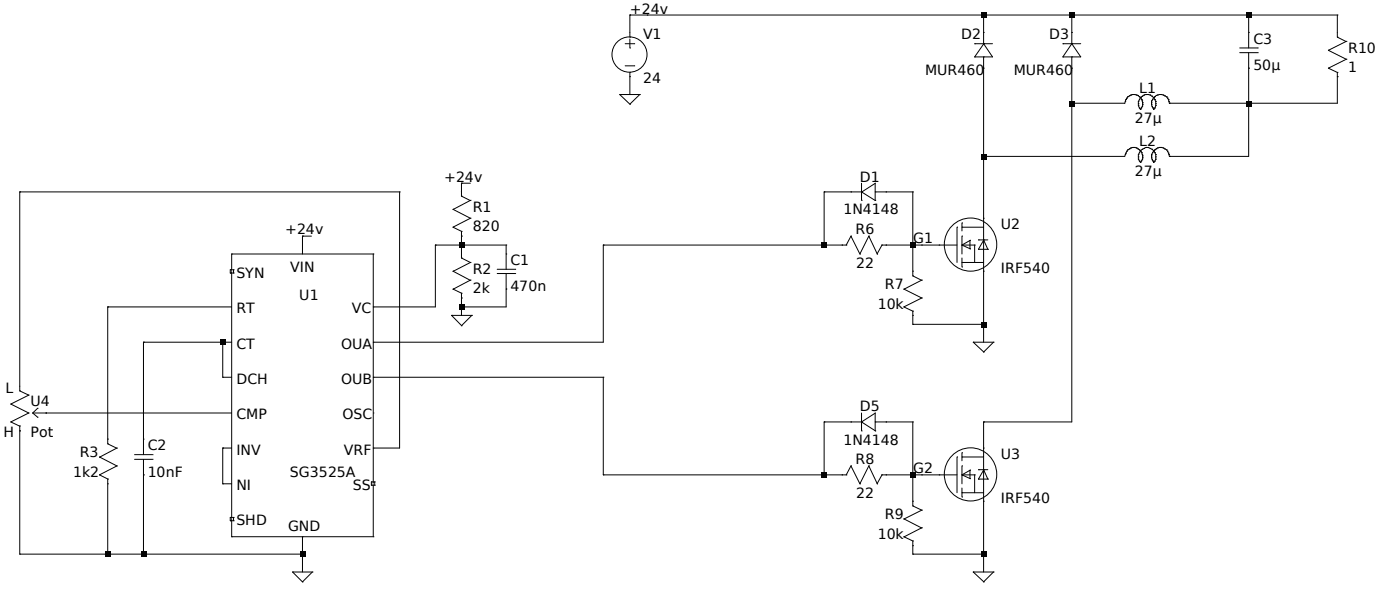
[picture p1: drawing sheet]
<svg xmlns="http://www.w3.org/2000/svg" width="210mm" height="90mm" viewBox="0 0 210 90" stroke-linecap="round" stroke-linejoin="round" font-family="sans-serif">
<path d="M34.7 38.1h21.3v42.4h-21.3zM34.5 40.5h.5v.5h-.5z" fill="none" stroke="#000" stroke-width=".15"/>
<path d="M55.7 72.3h.5v.5h-.5z" fill="none" stroke="#000" stroke-width=".15"/>
<path d="M34.5 77.6h.5v.5h-.5z" fill="none" stroke="#000" stroke-width=".15"/>
<g fill="none" stroke="#000" stroke-width=".15">
<path d="M93 14.2h3l-1.5 1.4zM93.8 6.6h1.3M93.8 9.9h1.3M94.5 5.6v-3.3h106.1v3.3l1.3 .6M94.5 5.9v1.3M94.5 10.9v3.3M146.2 6.6h2.7M147.5 2.3v4.3l1.4 1.9h-2.7l1.4-1.9M147.5 8.5v42.8M159.4 6.6h2.7M160.8 8.5v54.8h-13.3v22.5M160.8 6.6l1.3 1.9h-2.7z"/>
<path d="M160.8 2.3v4.3M160.8 15.5h7.9M168.9 14.9l-.2 .6M169.2 14.5l-.3 .5M169.4 14.4l-.2 .1M169.7 14.2l-.3 .2M169.9 14.2h.6M169.9 14.2h-.3M170.5 14.2l.4 .3M170.7 15.2v.6l.2 .4M170.9 16.2l.2 .2M170.9 14.5l.2 .2"/>
<path d="M171.1 14.6l-.4 .6M171.1 14.6l.2 .4M171.2 14.9l.1 .3M171.3 15.1l.1 .3M171.3 14.4l-.3 .3M171.3 16l-.3 .4M171.4 15.4v.3M171.4 15.7l-.1 .3M171.6 14.2a1.2 1.2 0 0 1 1.2 .3M171.6 14.2l-.3 .3M172.8 14.4l.3 .3M172.8 16l.2 .2"/>
<path d="M172.9 15l.2-.4 .3 .6M172.9 14.9l-.2 .2 .1 .9M172.9 16.2l.2 .2M173.2 16.2l-.2 .2M173.2 14.5l-.2 .2M173.4 15.2v.6l-.2 .4M174.7 14.4a1.12 1.12 0 0 0-1.5 .1M174.7 14.4l.3 .1M175 14.5l.3 .5M175.3 14.9l.1 .6M185.9 7.2h2.7M185.9 7.9h2.7"/>
<path d="M187.3 2.3v4.9M187.3 7.9v15.6h-11.9a1.34 1.34 0 0 0-.9-1.3 1.34 1.34 0 0 0-1.5 .5M201.9 6.2l-2.7 1.3 2.7 1.4-2.7 1.3 1.4 .7v4.6h-25.2M46.7 35.4h-1.3v2.7M67.9 31.4l2.7 1.3-2.7 1.4 1.4 .6M69.2 34.7v4l1.4 .7-2.7 1.3M70.6 27.5h-1.4v1.9l1.4 .7M70.6 30.1l-2.7 1.3M129.2 27.5v2.6M131.3 28.8h5.6v12.6l1.4 .6M131.3 27.5v2.6M131.3 30.1l-2.1-1.3h-5.6v8"/>
<path d="M131.3 27.5l-2.1 1.3M131.6 38.1l-1.3-2.7-1.3 2.7-1.4-2.7-.7 1.4h-36.4v14.5h-34.5M132.3 36.8h11.2M132.3 36.8l-.7 1.3M143.5 34.1v5.3M144.3 36.8h1.9v2.6M144.3 33.4v1.2M144.3 35.4v2.7M144.3 38.7v1.3M144.3 39.4h3.2M144.3 34.1h3.2M144.3 36.8l1.2 .5"/>
<path d="M145.5 36.1v1.2M145.5 36.1l-1.2 .7M146.8 36h1.4M147.5 36l.7 1.4h-1.4l.8-1.4M168.8 23.2l-.1 .3h-21.2M169.4 22.3l-.2 .2-.4 .7M169.7 22.2l-.3 .1M169.9 22.1l.6 .1M169.9 22.1l-.3 .1M170.5 22.2l.4 .3M170.9 24.2l.2 .2M170.9 22.5l.2 .2"/>
<path d="M171.1 22.6l-.4 .6v.7l.2 .3M171.1 22.7l.2 .2M171.2 24.2l-.2 .2M171.2 22.9l.1 .3M171.3 23.2l.1 .2M171.3 22.4l-.3 .2M171.3 24l-.1 .2M171.4 23.4v.3M171.4 23.7l-.1 .3M171.6 22.3a1.02 1.02 0 0 1 1.2 .1M171.6 22.3l-.3 .1M172.8 22.4a1.25 1.25 0 0 1 .2 2"/>
<path d="M172.8 24l.2 .2M172.9 22.9l-.2 .3 .1 .8M172.9 24.2l.2 .2M173 22.7l-.1 .2M33.4 51.3v5.3h1.3M34.7 46h-18.5v20.6l1.3 .6M34.7 51.3h-13.2v16.9M56 56.6h34.5v14.6h36.4l.7-1.3 1.4 2.7 1.3-2.7 1.3 2.7M67.9 43.4l1.4 .6M67.9 40.7l2.7 1.3M69.2 44v3.3M69.2 48.9l1.6-1.6h-3.1l1.6 1.6"/>
<path d="M70.6 42l-2.7 1.4M74.6 40.4h2.7M74.6 41h2.7M75.9 40.4v-3.6h-10.6v9.2h-9.3M75.9 41v5h-6.7M135.6 43.4l2.7 1.3-2.7 1.3 1.3 .7v1.9h10.6M138.3 42l-2.7 1.4M147.5 52.8l1.5-1.5h-3l1.6 1.5M3 63.9l-1.4-.6 2.7-1.4-2.7-1.3 2.7-1.3-1.3-.7v-29.8h56.9v38.4h-3.9M3 63.9v19.2h42.4M4.9 61.9h29.8M4.9 61.9l.7 .7"/>
<path d="M5.6 61.2l-.7 .7M14.9 68.5l2.6 1.4-2.6 1.3 1.3 .7M16.2 71.9v11.2M17.5 67.2l-2.6 1.4M20.2 68.2h2.7M20.2 68.9h2.7M21.5 68.9v14.2M34.7 67.2h-1.3v5.4h1.3M129.2 61.9v2.7M129.2 63.3l2.1 1.3M129.2 63.3h-5.6v7.9M131.3 63.3h5.6v12.6l1.4 .6-2.7 1.4"/>
<path d="M131.3 61.9v2.7M131.3 61.9l-2.1 1.4M132.3 71.2h11.2M132.3 71.2l-.7 1.4M135.6 77.8l2.7 1.4M138.3 79.2l-2.7 1.3M143.5 68.5v5.4M144.3 67.9v1.2M144.3 69.9v2.7M144.3 73.2v1.3M144.3 71.2h1.9v2.7M144.3 73.9h3.2"/>
<path d="M144.3 68.5h3.2M144.3 71.2l1.2 .6M145.5 70.5v1.3M145.5 70.5l-1.2 .7M146.8 70.4h1.4M147.5 70.4l.7 1.5h-1.4l.8-1.5M43.9 85.8h2.9l-1.4 1.5zM45.4 80.5v5.3M135.6 80.5l1.3 .6v2h10.6M147.5 87.3l1.5-1.5h-3l1.6 1.5"/>
<circle cx="94.4" cy="8.2" r="2.64"/>
<circle cx="145.5" cy="36.7" r="4"/>
<circle cx="145.5" cy="71.1" r="4"/>
</g>
<g fill="#000">
<path d="M147.2 1.9h.8v.8h-.8z" fill-rule="evenodd"/>
<path d="M160.4 1.9h.8v.8h-.8z" fill-rule="evenodd"/>
<path d="M160.4 15.1h.8v.8h-.8z" fill-rule="evenodd"/>
<path d="M186.9 1.9h.8v.8h-.8z" fill-rule="evenodd"/>
<path d="M186.9 15.1h.8v.8h-.8z" fill-rule="evenodd"/>
<path d="M68.9 36.4h.8v.8h-.8z" fill-rule="evenodd"/>
<path d="M123.3 36.4h.7v.8h-.7z" fill-rule="evenodd"/>
<path d="M136.6 36.4h.7v.8h-.7z" fill-rule="evenodd"/>
<path d="M147.2 23.1h.8v.8h-.8z" fill-rule="evenodd"/>
<path d="M33.1 51h.7v.7h-.7z" fill-rule="evenodd"/>
<path d="M68.9 45.7h.8v.8h-.8z" fill-rule="evenodd"/>
<path d="M147.2 48.3h.8v.8h-.8z" fill-rule="evenodd"/>
<path d="M123.3 70.9h.7v.7h-.7z" fill-rule="evenodd"/>
<path d="M136.6 70.9h.7v.7h-.7z" fill-rule="evenodd"/>
<path d="M15.8 82.8h.8v.7h-.8z" fill-rule="evenodd"/>
<path d="M21.2 82.8h.7v.7h-.7z" fill-rule="evenodd"/>
<path d="M45 82.8h.8v.7h-.8z" fill-rule="evenodd"/>
<path d="M147.2 82.8h.8v.7h-.8z" fill-rule="evenodd"/>
</g>
<g font-size="2.1">
<text x="94.5" y="2">+24v</text>
<text x="96.4" y="5.9">V1</text>
<text x="144.1" y="5.9">D2</text>
<text x="157.4" y="5.9">D3</text>
<text x="138.7" y="11.2">MUR460</text>
<text x="152" y="11.2">MUR460</text>
<text x="188" y="6.6">C3</text>
<text x="188" y="10.5">50µ</text>
<text x="202.2" y="7.9">R10</text>
<text x="202.2" y="10.8">1</text>
<text x="96.4" y="12.4">24</text>
<text x="170.9" y="13.9">L1</text>
<text x="170.2" y="18.5">27µ</text>
<text x="170.9" y="21.9">L2</text>
<text x="66.6" y="27.2">+24v</text>
<text x="129" y="27.2">D1</text>
<text x="170.2" y="26.5">27µ</text>
<text x="42.8" y="35.2">+24v</text>
<text x="70.9" y="31.7">R1</text>
<text x="70.9" y="34.7">820</text>
<text x="126.5" y="32.1">1N4148</text>
<text x="128.3" y="35.2">R6</text>
<text x="150.1" y="34.3">U2</text>
<text x="35.5" y="41.7">SYN</text>
<text x="43.5" y="40.8">VIN</text>
<text x="70.9" y="41">R2</text>
<text x="76.6" y="39.7">C1</text>
<text x="128.4" y="40.2">22</text>
<text x="137" y="36.5">G1</text>
<text x="150.1" y="40.9">IRF540</text>
<text x="35.5" y="47">RT</text>
<text x="44.9" y="44.9">U1</text>
<text x="52.8" y="47">VC</text>
<text x="70.9" y="44">2k</text>
<text x="76.6" y="43.7">470n</text>
<text x="131.7" y="46.3">10k</text>
<text x="132.7" y="43.4">R7</text>
<text x="35.5" y="52.3">CT</text>
<text x="51.2" y="52.3">OUA</text>
<text x=".8" y="58.9">L</text>
<text x="35.5" y="57.5">DCH</text>
<text x="51.2" y="57.5">OUB</text>
<text x=".5" y="65.6">H</text>
<text x="4.6" y="60.9">U4</text>
<text x="4.6" y="65.5">Pot</text>
<text x="35.5" y="62.9">CMP</text>
<text x="51.4" y="62.9">OSC</text>
<text x="129" y="61.7">D5</text>
<text x="11" y="71.5">1k2</text>
<text x="12" y="68.5">R3</text>
<text x="22.2" y="67.6">C2</text>
<text x="22.2" y="71.5">10nF</text>
<text x="35.5" y="68.2">INV</text>
<text x="43.5" y="71.5">SG3525A</text>
<text x="51.6" y="68.2">VRF</text>
<text x="126.5" y="66.7">1N4148</text>
<text x="128.3" y="69.6">R8</text>
<text x="137" y="71">G2</text>
<text x="150.1" y="68.8">U3</text>
<text x="35.5" y="73.5">NI</text>
<text x="52.9" y="73.5">SS</text>
<text x="128.4" y="74.6">22</text>
<text x="132.7" y="77.8">R9</text>
<text x="150.1" y="75.5">IRF540</text>
<text x="35.5" y="78.8">SHD</text>
<text x="43.2" y="79.6">GND</text>
<text x="131.7" y="80.8">10k</text>
</g>
</svg>
